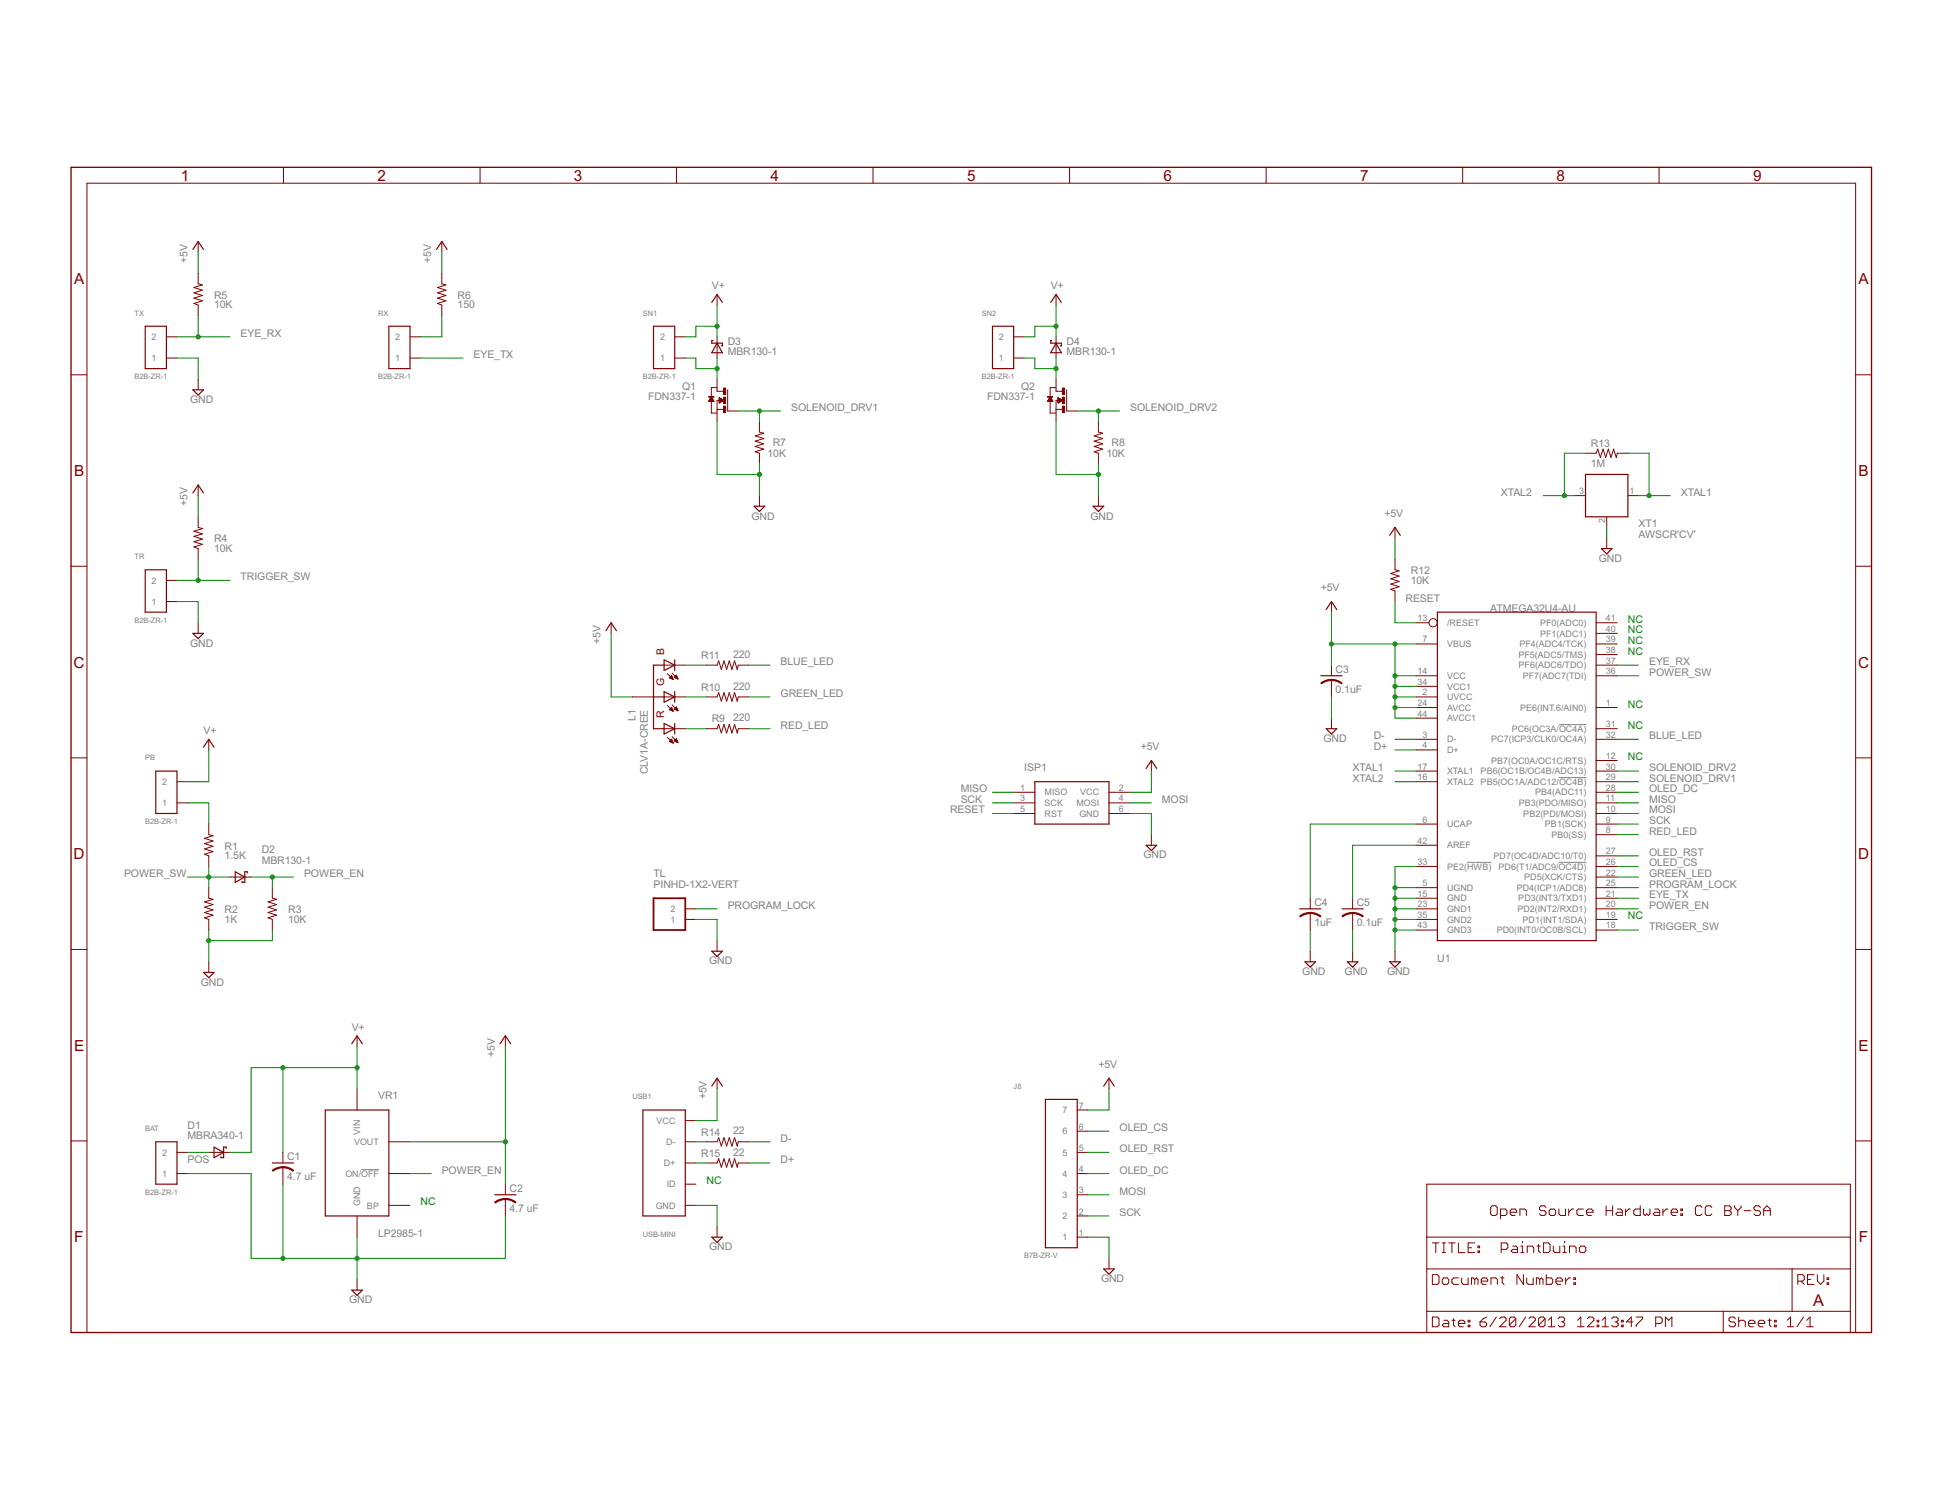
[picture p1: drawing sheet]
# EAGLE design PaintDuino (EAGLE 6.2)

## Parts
BAT  B2B-ZR-1  [B2B-ZR]
C1  4.7 uF  CAP-0805  [C0805]
C2  4.7 uF  CAP-0805  [C0805]
C3  0.1uF  CAP-0805  [C0805]
C4  1uF  CAP-0805  [C0805]
C5  0.1uF  CAP-0805  [C0805]
D1  MBRA340-1  [DO214AC]
D2  MBR130-1  [SOD123]
D3  MBR130-1  [SOD123]
D4  MBR130-1  [SOD123]
ISP1  AVRISP-6  [AVRISP]
J8  B7B-ZR-V  [B7B-ZR]
L1  CLV1A-CREE  [PLCC4]
PB  B2B-ZR-1  [B2B-ZR]
Q1  FDN337-1  FDN359-1  [SOT23]
Q2  FDN337-1  FDN359-1  [SOT23]
R1  1.5K  RES-2  [R0805]
R2  1K  RES-2  [R0805]
R3  10K  RES-2  [R0805]
R4  10K  RES-2  [R0805]
R5  10K  RES-2  [R0805]
R6  150  RES-2  [R0805]
R7  10K  RES-2  [R0805]
R8  10K  RES-2  [R0805]
R9  220  RES-2  [R0805]
R10  220  RES-2  [R0805]
R11  220  RES-2  [R0805]
R12  10K  RES-2  [R0805]
R13  1M  RES-2  [R0805]
R14  22  RES-2  [R0805]
R15  22  RES-2  [R0805]
RX  B2B-ZR-1  [B2B-ZR]
SN1  B2B-ZR-1  [B2B-ZR]
SN2  B2B-ZR-1  [B2B-ZR]
TL  PINHD-1X2-VERT  [1X02]
TR  B2B-ZR-1  [B2B-ZR]
TX  B2B-ZR-1  [B2B-ZR]
U1  ATMEGA32U4-AU  [TQFP44]
USB1  USB-MINI  [USB-M2]
VR1  LP2985-1  [SOT23-5]
XT1  AWSCR'CV'  [AWSCR-CV]

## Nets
+5V: C2.1 C3.1 ISP1.2(VCC) J8.7 L1.2-CA(A) R4.2 R5.2 R6.2 R12.2 U1.2(UVCC) U1.7(VBUS) U1.14(VCC) U1.24(AVCC) U1.34(VCC1) U1.44(AVCC1) USB1.1(VCC) VR1.5(VOUT)
AREF: C5.1 U1.42(AREF)
BC: L1.3-B(BC) R11.1
BLUE_LED: R11.2 U1.32(PC7(ICP3/CLK0/OC4A))
D+: R15.2 U1.4(D+)
D-: R14.2 U1.3(D-)
EYE_C: R6.1 RX.2
EYE_RX: R5.1 TX.2 U1.37(PF6(ADC6/TDO))
EYE_TX: RX.1 U1.21(PD3(INT3/TXD1))
GC: L1.4-G(GC) R10.1
GND: BAT.1 C1.2 C2.2 C3.2 C4.2 C5.2 ISP1.6(GND) J8.1 Q1.2(S) Q2.2(S) R2.1 R3.1 R7.1 R8.1 TL.1 TR.1 TX.1 U1.5(UGND) U1.15(GND) U1.23(GND1) U1.33(PE2(!HWB)) U1.35(GND2) U1.43(GND3) USB1.5(GND) VR1.2(GND) XT1.2
GREEN_LED: R10.2 U1.22(PD5(XCK/CTS))
MISO: ISP1.1(MISO) U1.11(PB3(PDO/MISO))
MOSI: ISP1.4(MOSI) J8.3 U1.10(PB2(PDI/MOSI))
N$1: R14.1 USB1.2(D-)
N$2: R15.1 USB1.3(D+)
OLED_CS: J8.6 U1.26(PD6(T1/ADC9/!OC4D))
OLED_DC: J8.4 U1.28(PB4(ADC11))
OLED_RST: J8.5 U1.27(PD7(OC4D/ADC10/T0))
PB: PB.1 R1.2
POS: BAT.2 D1.A
POWER_EN: D2.C R3.2 U1.20(PD2(INT2/RXD1)) VR1.3(ON/!OFF)
POWER_SW: D2.A R1.1 R2.2 U1.36(PF7(ADC7(TDI))
PROGRAM_LOCK: TL.2 U1.25(PD4(ICP1/ADC8))
Q1_D: D3.A Q1.3(D) SN1.1
Q2_D: D4.A Q2.3(D) SN2.1
RC: L1.1-R(RC) R9.1
RED_LED: R9.2 U1.8(PB0(SS))
RESET: ISP1.5(RST) R12.1 U1.13(/RESET)
SCK: ISP1.3(SCK) J8.2 U1.9(PB1(SCK))
SOLENOID_DRV1: Q1.1(G) R7.2 U1.29(PB5(OC1A/ADC12/!OC4B))
SOLENOID_DRV2: Q2.1(G) R8.2 U1.30(PB6(OC1B/OC4B/ADC13))
TRIGGER_SW: R4.1 TR.2 U1.18(PD0(INT0/OC0B/SCL))
UCAP: C4.1 U1.6(UCAP)
V+: C1.1 D1.C D3.C D4.C PB.2 SN1.2 SN2.2 VR1.1(VIN)
XTAL1: R13.2 U1.17(XTAL1) XT1.1
XTAL2: R13.1 U1.16(XTAL2) XT1.3
Unconnected: U1.1(PE6(INT.6/AIN0)) U1.12(PB7(OC0A/OC1C/RTS)) U1.19(PD1(INT1/SDA)) U1.31(PC6(OC3A/!OC4A)) U1.38(PF5(ADC5/TMS)) U1.39(PF4(ADC4/TCK)) U1.40(PF1(ADC1)) U1.41(PF0(ADC0)) USB1.4(ID) VR1.4(BP)

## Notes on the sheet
- NC
- NC
- NC
- NC
- NC
- NC
- NC
- NC
- NC
- NC
- Open Source Hardware: CC BY-SA
- A
